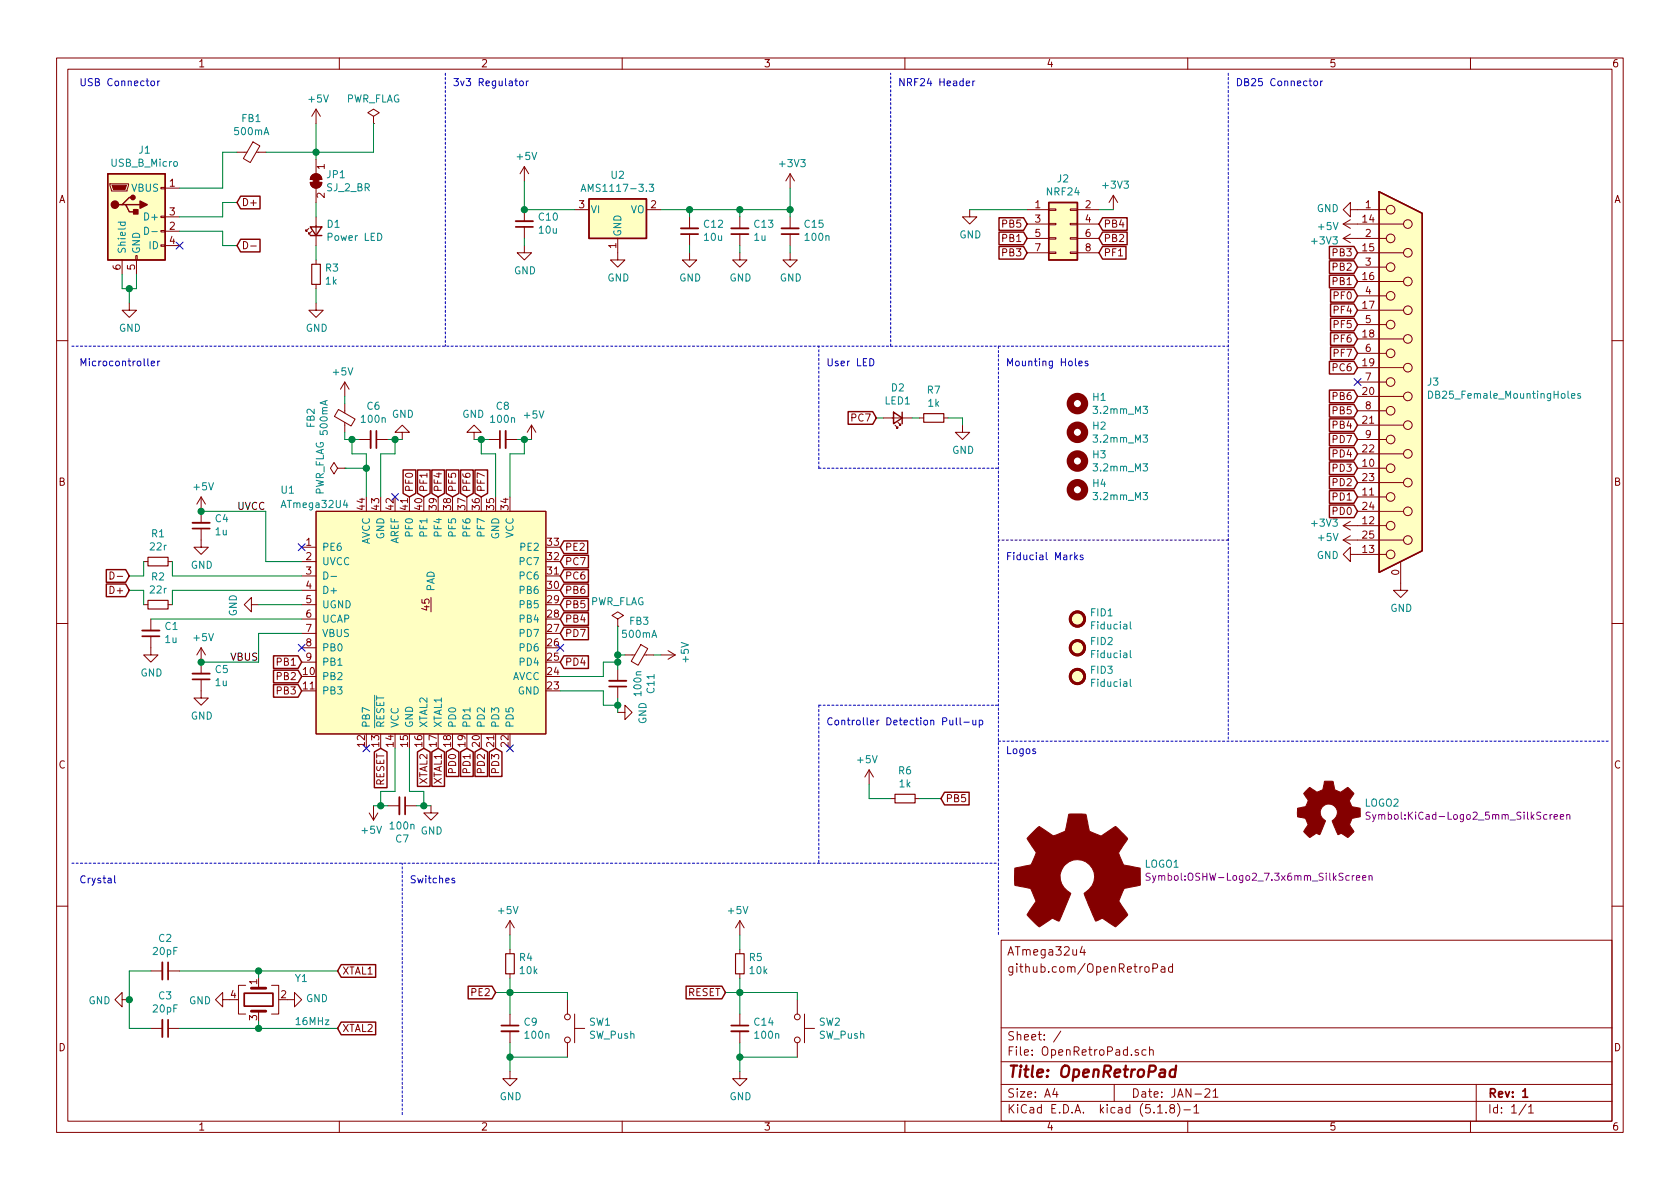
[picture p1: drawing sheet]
EESchema Schematic File Version 4
EELAYER 30 0
EELAYER END
$Descr A4 11693 8268
encoding utf-8
Sheet 1 1
Title "OpenRetroPad"
Date "JAN-21"
Rev "1"
Comp ""
Comment1 ""
Comment2 ""
Comment3 "github.com/OpenRetroPad"
Comment4 "ATmega32u4"
$EndDescr
$Comp
L power:+3V3 #PWR040
U 1 1
P 9450 3650
F 0 "#PWR040" H 9450 3500 50  0001 C CNN
F 1 "+3V3" V 9465 3778 50  0000 L CNN
F 2 "" H 9450 3650 50  0001 C CNN
F 3 "" H 9450 3650 50  0001 C CNN
	1    9450 3650
	0    -1   -1   0   
$EndComp
$Comp
L power:+5V #PWR041
U 1 1
P 9450 3750
F 0 "#PWR041" H 9450 3600 50  0001 C CNN
F 1 "+5V" V 9465 3878 50  0000 L CNN
F 2 "" H 9450 3750 50  0001 C CNN
F 3 "" H 9450 3750 50  0001 C CNN
	1    9450 3750
	0    -1   -1   0   
$EndComp
$Comp
L power:GND #PWR043
U 1 1
P 9750 4050
F 0 "#PWR043" H 9750 3800 50  0001 C CNN
F 1 "GND" H 9755 3877 50  0000 C CNN
F 2 "" H 9750 4050 50  0001 C CNN
F 3 "" H 9750 4050 50  0001 C CNN
	1    9750 4050
	1    0    0    -1  
$EndComp
$Comp
L power:GND #PWR042
U 1 1
P 9450 3850
F 0 "#PWR042" H 9450 3600 50  0001 C CNN
F 1 "GND" V 9455 3722 50  0000 R CNN
F 2 "" H 9450 3850 50  0001 C CNN
F 3 "" H 9450 3850 50  0001 C CNN
	1    9450 3850
	0    1    1    0   
$EndComp
$Comp
L Connector:DB25_Female_MountingHoles J3
U 1 1
P 9750 2650
F 0 "J3" H 9930 2652 50  0000 L CNN
F 1 "DB25_Female_MountingHoles" H 9930 2561 50  0000 L CNN
F 2 "Connector_Dsub:DSUB-25_Female_Horizontal_P2.77x2.84mm_EdgePinOffset7.70mm_Housed_MountingHolesOffset9.12mm" H 9750 2650 50  0001 C CNN
F 3 " ~" H 9750 2650 50  0001 C CNN
	1    9750 2650
	1    0    0    -1  
$EndComp
Text GLabel 9450 3550 0    50   Input ~ 0
PD0
Text GLabel 9450 3450 0    50   Input ~ 0
PD1
Text GLabel 9450 3350 0    50   Input ~ 0
PD2
Text GLabel 9450 3250 0    50   Input ~ 0
PD3
Text GLabel 9450 3150 0    50   Input ~ 0
PD4
Text GLabel 9450 3050 0    50   Input ~ 0
PD7
Text GLabel 9450 2950 0    50   Input ~ 0
PB4
Text GLabel 9450 2850 0    50   Input ~ 0
PB5
Text GLabel 9450 2750 0    50   Input ~ 0
PB6
Text GLabel 9450 2550 0    50   Input ~ 0
PC6
Text GLabel 9450 2450 0    50   Input ~ 0
PF7
Text GLabel 9450 2350 0    50   Input ~ 0
PF6
Text GLabel 9450 2250 0    50   Input ~ 0
PF5
Text GLabel 9450 2150 0    50   Input ~ 0
PF4
Text GLabel 9450 2050 0    50   Input ~ 0
PF0
Text GLabel 9450 1950 0    50   Input ~ 0
PB1
Text GLabel 9450 1850 0    50   Input ~ 0
PB2
Text GLabel 9450 1750 0    50   Input ~ 0
PB3
$Comp
L power:+3V3 #PWR039
U 1 1
P 9450 1650
F 0 "#PWR039" H 9450 1500 50  0001 C CNN
F 1 "+3V3" V 9465 1778 50  0000 L CNN
F 2 "" H 9450 1650 50  0001 C CNN
F 3 "" H 9450 1650 50  0001 C CNN
	1    9450 1650
	0    -1   1    0   
$EndComp
$Comp
L power:+5V #PWR038
U 1 1
P 9450 1550
F 0 "#PWR038" H 9450 1400 50  0001 C CNN
F 1 "+5V" V 9465 1678 50  0000 L CNN
F 2 "" H 9450 1550 50  0001 C CNN
F 3 "" H 9450 1550 50  0001 C CNN
	1    9450 1550
	0    -1   1    0   
$EndComp
$Comp
L power:GND #PWR037
U 1 1
P 9450 1450
F 0 "#PWR037" H 9450 1200 50  0001 C CNN
F 1 "GND" V 9455 1322 50  0000 R CNN
F 2 "" H 9450 1450 50  0001 C CNN
F 3 "" H 9450 1450 50  0001 C CNN
	1    9450 1450
	0    1    -1   0   
$EndComp
NoConn ~ 9450 2650
$Comp
L Device:C_Small C3
U 1 1
P 1150 7150
F 0 "C3" V 921 7150 50  0000 C CNN
F 1 "20pF" V 1012 7150 50  0000 C CNN
F 2 "Capacitor_SMD:C_0805_2012Metric" H 1150 7150 50  0001 C CNN
F 3 "~" H 1150 7150 50  0001 C CNN
	1    1150 7150
	0    1    1    0   
$EndComp
$Comp
L Device:C_Small C2
U 1 1
P 1150 6750
F 0 "C2" V 921 6750 50  0000 C CNN
F 1 "20pF" V 1012 6750 50  0000 C CNN
F 2 "Capacitor_SMD:C_0805_2012Metric" H 1150 6750 50  0001 C CNN
F 3 "~" H 1150 6750 50  0001 C CNN
	1    1150 6750
	0    1    1    0   
$EndComp
Wire Wire Line
	1800 6750 1800 6800
Wire Wire Line
	1050 6750 900  6750
Wire Wire Line
	1050 7150 900  7150
Wire Wire Line
	900  7150 900  6950
Wire Wire Line
	900  6750 900  6950
Connection ~ 900  6950
$Comp
L power:GND #PWR02
U 1 1
P 900 6950
F 0 "#PWR02" H 900 6700 50  0001 C CNN
F 1 "GND" V 905 6822 50  0000 R CNN
F 2 "" H 900 6950 50  0001 C CNN
F 3 "" H 900 6950 50  0001 C CNN
	1    900  6950
	0    1    1    0   
$EndComp
$Comp
L Connector:USB_B_Micro J1
U 1 1
P 950 1500
F 0 "J1" H 1007 1967 50  0000 C CNN
F 1 "USB_B_Micro" H 1007 1876 50  0000 C CNN
F 2 "OpenRetroPad:105017-0001" H 1100 1450 50  0001 C CNN
F 3 "~" H 1100 1450 50  0001 C CNN
	1    950  1500
	1    0    0    -1  
$EndComp
$Comp
L power:GND #PWR01
U 1 1
P 900 2100
F 0 "#PWR01" H 900 1850 50  0001 C CNN
F 1 "GND" H 905 1927 50  0000 C CNN
F 2 "" H 900 2100 50  0001 C CNN
F 3 "" H 900 2100 50  0001 C CNN
	1    900  2100
	1    0    0    -1  
$EndComp
Wire Wire Line
	850  1900 850  2000
Wire Wire Line
	950  1900 950  2000
Wire Wire Line
	850  2000 900  2000
Wire Wire Line
	900  2000 900  2100
Connection ~ 900  2000
Wire Wire Line
	900  2000 950  2000
NoConn ~ 1250 1700
Wire Wire Line
	1250 1500 1550 1500
Wire Wire Line
	1550 1500 1550 1400
Wire Wire Line
	1550 1400 1650 1400
Wire Wire Line
	1250 1600 1550 1600
Wire Wire Line
	1550 1600 1550 1700
Wire Wire Line
	1550 1700 1650 1700
Text GLabel 1650 1400 2    50   Input ~ 0
D+
Text GLabel 1650 1700 2    50   Input ~ 0
D-
$Comp
L Device:Ferrite_Bead_Small FB1
U 1 1
P 1750 1050
F 0 "FB1" V 1513 1050 50  0000 C CNN
F 1 "500mA" V 1604 1050 50  0000 C CNN
F 2 "Inductor_SMD:L_0805_2012Metric" V 1680 1050 50  0001 C CNN
F 3 "~" H 1750 1050 50  0001 C CNN
	1    1750 1050
	0    1    1    0   
$EndComp
Wire Wire Line
	1250 1300 1550 1300
Wire Wire Line
	1550 1300 1550 1050
Wire Wire Line
	1550 1050 1650 1050
$Comp
L power:+5V #PWR011
U 1 1
P 2200 850
F 0 "#PWR011" H 2200 700 50  0001 C CNN
F 1 "+5V" H 2215 1023 50  0000 C CNN
F 2 "" H 2200 850 50  0001 C CNN
F 3 "" H 2200 850 50  0001 C CNN
	1    2200 850 
	1    0    0    -1  
$EndComp
Wire Wire Line
	2200 1050 2200 850 
Wire Wire Line
	1850 1050 2200 1050
$Comp
L power:PWR_FLAG #FLG02
U 1 1
P 2600 850
F 0 "#FLG02" H 2600 925 50  0001 C CNN
F 1 "PWR_FLAG" H 2600 1023 50  0000 C CNN
F 2 "" H 2600 850 50  0001 C CNN
F 3 "~" H 2600 850 50  0001 C CNN
	1    2600 850 
	1    0    0    -1  
$EndComp
Wire Wire Line
	2600 850  2600 1050
Wire Wire Line
	2600 1050 2200 1050
Connection ~ 2200 1050
$Comp
L Regulator_Linear:AMS1117-3.3 U2
U 1 1
P 4300 1450
F 0 "U2" H 4300 1692 50  0000 C CNN
F 1 "AMS1117-3.3" H 4300 1601 50  0000 C CNN
F 2 "Package_TO_SOT_SMD:SOT-223-3_TabPin2" H 4300 1650 50  0001 C CNN
F 3 "http://www.advanced-monolithic.com/pdf/ds1117.pdf" H 4400 1200 50  0001 C CNN
	1    4300 1450
	1    0    0    -1  
$EndComp
$Comp
L power:GND #PWR024
U 1 1
P 4300 1750
F 0 "#PWR024" H 4300 1500 50  0001 C CNN
F 1 "GND" H 4305 1577 50  0000 C CNN
F 2 "" H 4300 1750 50  0001 C CNN
F 3 "" H 4300 1750 50  0001 C CNN
	1    4300 1750
	1    0    0    -1  
$EndComp
$Comp
L Device:C_Small C12
U 1 1
P 4800 1600
F 0 "C12" H 4708 1554 50  0000 R CNN
F 1 "10u" H 4708 1645 50  0000 R CNN
F 2 "Capacitor_SMD:C_0805_2012Metric" H 4800 1600 50  0001 C CNN
F 3 "~" H 4800 1600 50  0001 C CNN
	1    4800 1600
	-1   0    0    1   
$EndComp
$Comp
L Device:C_Small C13
U 1 1
P 5150 1600
F 0 "C13" H 5058 1554 50  0000 R CNN
F 1 "1u" H 5058 1645 50  0000 R CNN
F 2 "Capacitor_SMD:C_0805_2012Metric" H 5150 1600 50  0001 C CNN
F 3 "~" H 5150 1600 50  0001 C CNN
	1    5150 1600
	-1   0    0    1   
$EndComp
$Comp
L Device:C_Small C15
U 1 1
P 5500 1600
F 0 "C15" H 5408 1554 50  0000 R CNN
F 1 "100n" H 5408 1645 50  0000 R CNN
F 2 "Capacitor_SMD:C_0805_2012Metric" H 5500 1600 50  0001 C CNN
F 3 "~" H 5500 1600 50  0001 C CNN
	1    5500 1600
	-1   0    0    1   
$EndComp
Connection ~ 5150 1450
Wire Wire Line
	5150 1450 5500 1450
$Comp
L power:+3V3 #PWR031
U 1 1
P 5500 1300
F 0 "#PWR031" H 5500 1150 50  0001 C CNN
F 1 "+3V3" H 5515 1473 50  0000 C CNN
F 2 "" H 5500 1300 50  0001 C CNN
F 3 "" H 5500 1300 50  0001 C CNN
	1    5500 1300
	1    0    0    -1  
$EndComp
Wire Wire Line
	5500 1450 5500 1300
$Comp
L power:GND #PWR027
U 1 1
P 4800 1750
F 0 "#PWR027" H 4800 1500 50  0001 C CNN
F 1 "GND" H 4805 1577 50  0000 C CNN
F 2 "" H 4800 1750 50  0001 C CNN
F 3 "" H 4800 1750 50  0001 C CNN
	1    4800 1750
	1    0    0    -1  
$EndComp
Wire Wire Line
	4600 1450 4800 1450
Wire Wire Line
	4800 1750 4800 1700
Wire Wire Line
	4800 1500 4800 1450
Connection ~ 4800 1450
Wire Wire Line
	4800 1450 5150 1450
Wire Wire Line
	5150 1500 5150 1450
Wire Wire Line
	5500 1500 5500 1450
Connection ~ 5500 1450
$Comp
L power:GND #PWR028
U 1 1
P 5150 1750
F 0 "#PWR028" H 5150 1500 50  0001 C CNN
F 1 "GND" H 5155 1577 50  0000 C CNN
F 2 "" H 5150 1750 50  0001 C CNN
F 3 "" H 5150 1750 50  0001 C CNN
	1    5150 1750
	1    0    0    -1  
$EndComp
$Comp
L power:GND #PWR032
U 1 1
P 5500 1750
F 0 "#PWR032" H 5500 1500 50  0001 C CNN
F 1 "GND" H 5505 1577 50  0000 C CNN
F 2 "" H 5500 1750 50  0001 C CNN
F 3 "" H 5500 1750 50  0001 C CNN
	1    5500 1750
	1    0    0    -1  
$EndComp
Wire Wire Line
	5500 1750 5500 1700
Wire Wire Line
	5150 1750 5150 1700
$Comp
L Device:C_Small C10
U 1 1
P 3650 1550
F 0 "C10" H 3558 1504 50  0000 R CNN
F 1 "10u" H 3558 1595 50  0000 R CNN
F 2 "Capacitor_SMD:C_0805_2012Metric" H 3650 1550 50  0001 C CNN
F 3 "~" H 3650 1550 50  0001 C CNN
	1    3650 1550
	-1   0    0    1   
$EndComp
$Comp
L power:GND #PWR022
U 1 1
P 3650 1700
F 0 "#PWR022" H 3650 1450 50  0001 C CNN
F 1 "GND" H 3655 1527 50  0000 C CNN
F 2 "" H 3650 1700 50  0001 C CNN
F 3 "" H 3650 1700 50  0001 C CNN
	1    3650 1700
	1    0    0    -1  
$EndComp
Wire Wire Line
	3650 1700 3650 1650
$Comp
L power:+5V #PWR021
U 1 1
P 3650 1250
F 0 "#PWR021" H 3650 1100 50  0001 C CNN
F 1 "+5V" H 3665 1423 50  0000 C CNN
F 2 "" H 3650 1250 50  0001 C CNN
F 3 "" H 3650 1250 50  0001 C CNN
	1    3650 1250
	1    0    0    -1  
$EndComp
Wire Wire Line
	3650 1450 3650 1250
Wire Wire Line
	4000 1450 3650 1450
Connection ~ 3650 1450
Text GLabel 3450 6900 0    50   Input ~ 0
PE2
$Comp
L Device:R_Small R4
U 1 1
P 3550 6700
F 0 "R4" H 3609 6746 50  0000 L CNN
F 1 "10k" H 3609 6655 50  0000 L CNN
F 2 "Resistor_SMD:R_0805_2012Metric" H 3550 6700 50  0001 C CNN
F 3 "~" H 3550 6700 50  0001 C CNN
	1    3550 6700
	1    0    0    -1  
$EndComp
$Comp
L Device:C_Small C9
U 1 1
P 3550 7150
F 0 "C9" H 3642 7196 50  0000 L CNN
F 1 "100n" H 3642 7105 50  0000 L CNN
F 2 "Capacitor_SMD:C_0805_2012Metric" H 3550 7150 50  0001 C CNN
F 3 "~" H 3550 7150 50  0001 C CNN
	1    3550 7150
	1    0    0    -1  
$EndComp
$Comp
L power:+5V #PWR019
U 1 1
P 3550 6500
F 0 "#PWR019" H 3550 6350 50  0001 C CNN
F 1 "+5V" H 3565 6673 50  0000 C CNN
F 2 "" H 3550 6500 50  0001 C CNN
F 3 "" H 3550 6500 50  0001 C CNN
	1    3550 6500
	-1   0    0    -1  
$EndComp
$Comp
L power:GND #PWR020
U 1 1
P 3550 7450
F 0 "#PWR020" H 3550 7200 50  0001 C CNN
F 1 "GND" H 3555 7277 50  0000 C CNN
F 2 "" H 3550 7450 50  0001 C CNN
F 3 "" H 3550 7450 50  0001 C CNN
	1    3550 7450
	1    0    0    -1  
$EndComp
$Comp
L Switch:SW_Push SW1
U 1 1
P 3950 7150
F 0 "SW1" V 3904 7298 50  0000 L CNN
F 1 "SW_Push" V 3995 7298 50  0000 L CNN
F 2 "OpenRetroPad:Alps_SKRK" H 3950 7350 50  0001 C CNN
F 3 "~" H 3950 7350 50  0001 C CNN
	1    3950 7150
	0    1    1    0   
$EndComp
Wire Wire Line
	3550 6500 3550 6600
Wire Wire Line
	3550 6800 3550 6900
Wire Wire Line
	3450 6900 3550 6900
Wire Wire Line
	3950 6900 3950 6950
Wire Wire Line
	3950 7350 3550 7350
Wire Wire Line
	3550 7350 3550 7250
Connection ~ 3550 7350
Wire Wire Line
	3550 7350 3550 7450
Text GLabel 5050 6900 0    50   Input ~ 0
RESET
$Comp
L Device:R_Small R5
U 1 1
P 5150 6700
F 0 "R5" H 5209 6746 50  0000 L CNN
F 1 "10k" H 5209 6655 50  0000 L CNN
F 2 "Resistor_SMD:R_0805_2012Metric" H 5150 6700 50  0001 C CNN
F 3 "~" H 5150 6700 50  0001 C CNN
	1    5150 6700
	1    0    0    -1  
$EndComp
$Comp
L Device:C_Small C14
U 1 1
P 5150 7150
F 0 "C14" H 5242 7196 50  0000 L CNN
F 1 "100n" H 5242 7105 50  0000 L CNN
F 2 "Capacitor_SMD:C_0805_2012Metric" H 5150 7150 50  0001 C CNN
F 3 "~" H 5150 7150 50  0001 C CNN
	1    5150 7150
	1    0    0    -1  
$EndComp
$Comp
L power:+5V #PWR029
U 1 1
P 5150 6500
F 0 "#PWR029" H 5150 6350 50  0001 C CNN
F 1 "+5V" H 5165 6673 50  0000 C CNN
F 2 "" H 5150 6500 50  0001 C CNN
F 3 "" H 5150 6500 50  0001 C CNN
	1    5150 6500
	-1   0    0    -1  
$EndComp
$Comp
L power:GND #PWR030
U 1 1
P 5150 7450
F 0 "#PWR030" H 5150 7200 50  0001 C CNN
F 1 "GND" H 5155 7277 50  0000 C CNN
F 2 "" H 5150 7450 50  0001 C CNN
F 3 "" H 5150 7450 50  0001 C CNN
	1    5150 7450
	1    0    0    -1  
$EndComp
$Comp
L Switch:SW_Push SW2
U 1 1
P 5550 7150
F 0 "SW2" V 5504 7298 50  0000 L CNN
F 1 "SW_Push" V 5595 7298 50  0000 L CNN
F 2 "OpenRetroPad:Alps_SKRK" H 5550 7350 50  0001 C CNN
F 3 "~" H 5550 7350 50  0001 C CNN
	1    5550 7150
	0    1    1    0   
$EndComp
Wire Wire Line
	5150 6500 5150 6600
Wire Wire Line
	5150 6800 5150 6900
Wire Wire Line
	5050 6900 5150 6900
Wire Wire Line
	5550 6900 5550 6950
Wire Wire Line
	5550 7350 5150 7350
Wire Wire Line
	5150 7350 5150 7250
Connection ~ 5150 7350
Wire Wire Line
	5150 7350 5150 7450
Connection ~ 3550 6900
Wire Wire Line
	3550 6900 3550 7050
Wire Wire Line
	3550 6900 3950 6900
Connection ~ 5150 6900
Wire Wire Line
	5150 6900 5150 7050
Wire Wire Line
	5150 6900 5550 6900
$Comp
L Mechanical:MountingHole H2
U 1 1
P 7500 3000
F 0 "H2" H 7600 3046 50  0000 L CNN
F 1 "3.2mm_M3" H 7600 2955 50  0000 L CNN
F 2 "MountingHole:MountingHole_3.2mm_M3_Pad_Via" H 7500 3000 50  0001 C CNN
F 3 "~" H 7500 3000 50  0001 C CNN
	1    7500 3000
	1    0    0    -1  
$EndComp
$Comp
L Mechanical:MountingHole H3
U 1 1
P 7500 3200
F 0 "H3" H 7600 3246 50  0000 L CNN
F 1 "3.2mm_M3" H 7600 3155 50  0000 L CNN
F 2 "MountingHole:MountingHole_3.2mm_M3_Pad_Via" H 7500 3200 50  0001 C CNN
F 3 "~" H 7500 3200 50  0001 C CNN
	1    7500 3200
	1    0    0    -1  
$EndComp
$Comp
L Mechanical:MountingHole H4
U 1 1
P 7500 3400
F 0 "H4" H 7600 3446 50  0000 L CNN
F 1 "3.2mm_M3" H 7600 3355 50  0000 L CNN
F 2 "MountingHole:MountingHole_3.2mm_M3_Pad_Via" H 7500 3400 50  0001 C CNN
F 3 "~" H 7500 3400 50  0001 C CNN
	1    7500 3400
	1    0    0    -1  
$EndComp
$Comp
L Connector_Generic:Conn_02x04_Odd_Even J2
U 1 1
P 7350 1550
F 0 "J2" H 7400 1867 50  0000 C CNN
F 1 "NRF24" H 7400 1776 50  0000 C CNN
F 2 "OpenRetroPad:NRF24L01" H 7350 1550 50  0001 C CNN
F 3 "~" H 7350 1550 50  0001 C CNN
	1    7350 1550
	1    0    0    -1  
$EndComp
$Comp
L power:+3V3 #PWR036
U 1 1
P 7750 1450
F 0 "#PWR036" H 7750 1300 50  0001 C CNN
F 1 "+3V3" H 7765 1623 50  0000 C CNN
F 2 "" H 7750 1450 50  0001 C CNN
F 3 "" H 7750 1450 50  0001 C CNN
	1    7750 1450
	1    0    0    -1  
$EndComp
$Comp
L power:GND #PWR035
U 1 1
P 6750 1450
F 0 "#PWR035" H 6750 1200 50  0001 C CNN
F 1 "GND" H 6755 1277 50  0000 C CNN
F 2 "" H 6750 1450 50  0001 C CNN
F 3 "" H 6750 1450 50  0001 C CNN
	1    6750 1450
	1    0    0    -1  
$EndComp
Wire Wire Line
	7150 1450 6750 1450
Wire Wire Line
	7650 1450 7750 1450
Text GLabel 7150 1550 0    50   Input ~ 0
PB5
Text GLabel 7650 1650 2    50   Input ~ 0
PB2
Text GLabel 7150 1750 0    50   Input ~ 0
PB3
Text GLabel 7150 1650 0    50   Input ~ 0
PB1
Text GLabel 7650 1550 2    50   Input ~ 0
PB4
$Comp
L Graphic:Logo_Open_Hardware_Large LOGO1
U 1 1
P 7500 6100
F 0 "LOGO1" H 7966 6196 50  0000 L CNN
F 1 "Logo_Open_Hardware_Large" H 7500 5700 50  0001 C CNN
F 2 "Symbol:OSHW-Logo2_7.3x6mm_SilkScreen" H 7966 6105 50  0000 L CNN
F 3 "~" H 7500 6100 50  0001 C CNN
	1    7500 6100
	1    0    0    -1  
$EndComp
$Comp
L Graphic:Logo_Open_Hardware_Small LOGO2
U 1 1
P 9250 5650
F 0 "LOGO2" H 9497 5721 50  0000 L CNN
F 1 "Logo_Open_Hardware_Small" H 9250 5425 50  0001 C CNN
F 2 "Symbol:KiCad-Logo2_5mm_SilkScreen" H 9497 5630 50  0000 L CNN
F 3 "~" H 9250 5650 50  0001 C CNN
	1    9250 5650
	1    0    0    -1  
$EndComp
Text GLabel 7650 1750 2    50   Input ~ 0
PF1
$Comp
L OpenRetroPad:ATmega32U4 U1
U 1 1
P 2100 3650
F 0 "U1" H 1950 3900 50  0000 L CNN
F 1 "ATmega32U4" H 1950 3800 50  0000 L CNN
F 2 "Package_DFN_QFN:QFN-44-1EP_7x7mm_P0.5mm_EP5.15x5.15mm_ThermalVias" H 2100 4000 50  0001 C CNN
F 3 "https://www.microchip.com/wwwproducts/en/ATmega32U4" H 2100 4000 50  0001 C CNN
	1    2100 3650
	1    0    0    -1  
$EndComp
Text GLabel 2100 4700 0    50   Input ~ 0
PB2
Text GLabel 3350 5200 3    50   Input ~ 0
PD2
Text GLabel 3900 4100 2    50   Input ~ 0
PB6
Text GLabel 3900 4200 2    50   Input ~ 0
PB5
Text GLabel 3050 3450 1    50   Input ~ 0
PF4
Text GLabel 3900 4300 2    50   Input ~ 0
PB4
Text GLabel 3150 3450 1    50   Input ~ 0
PF5
Text GLabel 2850 3450 1    50   Input ~ 0
PF0
Text GLabel 3250 3450 1    50   Input ~ 0
PF6
Text GLabel 3900 4400 2    50   Input ~ 0
PD7
Text GLabel 3350 3450 1    50   Input ~ 0
PF7
Text GLabel 3900 4000 2    50   Input ~ 0
PC6
Text GLabel 3900 4600 2    50   Input ~ 0
PD4
Text GLabel 3150 5200 3    50   Input ~ 0
PD0
Text GLabel 2100 4600 0    50   Input ~ 0
PB1
Text GLabel 3250 5200 3    50   Input ~ 0
PD1
Text GLabel 2100 4800 0    50   Input ~ 0
PB3
Text GLabel 3450 5200 3    50   Input ~ 0
PD3
$Comp
L power:GND #PWR016
U 1 1
P 3000 4250
F 0 "#PWR016" H 3000 4000 50  0001 C CNN
F 1 "GND" H 3005 4077 50  0000 C CNN
F 2 "" H 3000 4250 50  0001 C CNN
F 3 "" H 3000 4250 50  0001 C CNN
	1    3000 4250
	1    0    0    -1  
$EndComp
Wire Wire Line
	3450 3150 3450 3450
Wire Wire Line
	2850 5500 2850 5200
$Comp
L power:GND #PWR018
U 1 1
P 3300 3050
F 0 "#PWR018" H 3300 2800 50  0001 C CNN
F 1 "GND" H 3305 2877 50  0000 C CNN
F 2 "" H 3300 3050 50  0001 C CNN
F 3 "" H 3300 3050 50  0001 C CNN
	1    3300 3050
	-1   0    0    1   
$EndComp
Text GLabel 3050 5200 3    50   Input ~ 0
XTAL1
Text GLabel 2950 5200 3    50   Input ~ 0
XTAL2
$Comp
L power:+5V #PWR023
U 1 1
P 3700 3050
F 0 "#PWR023" H 3700 2900 50  0001 C CNN
F 1 "+5V" H 3715 3223 50  0000 C CNN
F 2 "" H 3700 3050 50  0001 C CNN
F 3 "" H 3700 3050 50  0001 C CNN
	1    3700 3050
	1    0    0    -1  
$EndComp
Wire Wire Line
	3550 3450 3550 3150
Wire Wire Line
	2750 5500 2750 5200
Wire Wire Line
	1800 4200 2100 4200
$Comp
L power:GND #PWR09
U 1 1
P 1800 4200
F 0 "#PWR09" H 1800 3950 50  0001 C CNN
F 1 "GND" H 1805 4027 50  0000 C CNN
F 2 "" H 1800 4200 50  0001 C CNN
F 3 "" H 1800 4200 50  0001 C CNN
	1    1800 4200
	0    1    1    0   
$EndComp
$Comp
L Device:C_Small C8
U 1 1
P 3500 3050
F 0 "C8" V 3729 3050 50  0000 C CNN
F 1 "100n" V 3638 3050 50  0000 C CNN
F 2 "Capacitor_SMD:C_0805_2012Metric" H 3500 3050 50  0001 C CNN
F 3 "~" H 3500 3050 50  0001 C CNN
	1    3500 3050
	0    -1   -1   0   
$EndComp
$Comp
L power:GND #PWR017
U 1 1
P 3000 5600
F 0 "#PWR017" H 3000 5350 50  0001 C CNN
F 1 "GND" H 3005 5427 50  0000 C CNN
F 2 "" H 3000 5600 50  0001 C CNN
F 3 "" H 3000 5600 50  0001 C CNN
	1    3000 5600
	1    0    0    -1  
$EndComp
$Comp
L power:+5V #PWR014
U 1 1
P 2600 5600
F 0 "#PWR014" H 2600 5450 50  0001 C CNN
F 1 "+5V" H 2615 5773 50  0000 C CNN
F 2 "" H 2600 5600 50  0001 C CNN
F 3 "" H 2600 5600 50  0001 C CNN
	1    2600 5600
	-1   0    0    1   
$EndComp
$Comp
L Device:C_Small C7
U 1 1
P 2800 5600
F 0 "C7" V 3029 5600 50  0000 C CNN
F 1 "100n" V 2938 5600 50  0000 C CNN
F 2 "Capacitor_SMD:C_0805_2012Metric" H 2800 5600 50  0001 C CNN
F 3 "~" H 2800 5600 50  0001 C CNN
	1    2800 5600
	0    1    1    0   
$EndComp
Wire Wire Line
	2700 5600 2650 5600
Wire Wire Line
	2650 5600 2650 5500
Connection ~ 2650 5600
Wire Wire Line
	2650 5600 2600 5600
Wire Wire Line
	2650 5500 2750 5500
Wire Wire Line
	3000 5600 2950 5600
Wire Wire Line
	2950 5600 2950 5500
Connection ~ 2950 5600
Wire Wire Line
	2950 5600 2900 5600
Wire Wire Line
	2950 5500 2850 5500
Wire Wire Line
	3300 3050 3350 3050
Wire Wire Line
	3350 3150 3350 3050
Wire Wire Line
	3350 3150 3450 3150
Connection ~ 3350 3050
Wire Wire Line
	3350 3050 3400 3050
Wire Wire Line
	3650 3150 3650 3050
Wire Wire Line
	3650 3050 3700 3050
Wire Wire Line
	3650 3150 3550 3150
Wire Wire Line
	3600 3050 3650 3050
Connection ~ 3650 3050
Wire Wire Line
	4200 4800 3900 4800
$Comp
L power:GND #PWR025
U 1 1
P 4300 4950
F 0 "#PWR025" H 4300 4700 50  0001 C CNN
F 1 "GND" H 4305 4777 50  0000 C CNN
F 2 "" H 4300 4950 50  0001 C CNN
F 3 "" H 4300 4950 50  0001 C CNN
	1    4300 4950
	0    -1   1    0   
$EndComp
$Comp
L power:+5V #PWR026
U 1 1
P 4600 4550
F 0 "#PWR026" H 4600 4400 50  0001 C CNN
F 1 "+5V" H 4615 4723 50  0000 C CNN
F 2 "" H 4600 4550 50  0001 C CNN
F 3 "" H 4600 4550 50  0001 C CNN
	1    4600 4550
	0    1    -1   0   
$EndComp
Wire Wire Line
	3900 4700 4200 4700
$Comp
L Device:C_Small C11
U 1 1
P 4300 4750
F 0 "C11" V 4529 4750 50  0000 C CNN
F 1 "100n" V 4438 4750 50  0000 C CNN
F 2 "Capacitor_SMD:C_0805_2012Metric" H 4300 4750 50  0001 C CNN
F 3 "~" H 4300 4750 50  0001 C CNN
	1    4300 4750
	1    0    0    1   
$EndComp
Wire Wire Line
	4300 4950 4300 4900
Wire Wire Line
	4200 4900 4300 4900
Wire Wire Line
	4200 4900 4200 4800
Connection ~ 4300 4900
Wire Wire Line
	4300 4900 4300 4850
Wire Wire Line
	4200 4600 4300 4600
Wire Wire Line
	4300 4600 4300 4550
Wire Wire Line
	4200 4600 4200 4700
Wire Wire Line
	4300 4650 4300 4600
Connection ~ 4300 4600
$Comp
L Device:Ferrite_Bead_Small FB3
U 1 1
P 4450 4550
F 0 "FB3" V 4213 4550 50  0000 C CNN
F 1 "500mA" V 4304 4550 50  0000 C CNN
F 2 "Inductor_SMD:L_0805_2012Metric" V 4380 4550 50  0001 C CNN
F 3 "~" H 4450 4550 50  0001 C CNN
	1    4450 4550
	0    1    1    0   
$EndComp
Wire Wire Line
	4600 4550 4550 4550
Wire Wire Line
	4350 4550 4300 4550
Wire Wire Line
	2650 3150 2650 3450
$Comp
L power:GND #PWR015
U 1 1
P 2800 3050
F 0 "#PWR015" H 2800 2800 50  0001 C CNN
F 1 "GND" H 2805 2877 50  0000 C CNN
F 2 "" H 2800 3050 50  0001 C CNN
F 3 "" H 2800 3050 50  0001 C CNN
	1    2800 3050
	1    0    0    1   
$EndComp
$Comp
L power:+5V #PWR013
U 1 1
P 2400 2750
F 0 "#PWR013" H 2400 2600 50  0001 C CNN
F 1 "+5V" H 2415 2923 50  0000 C CNN
F 2 "" H 2400 2750 50  0001 C CNN
F 3 "" H 2400 2750 50  0001 C CNN
	1    2400 2750
	-1   0    0    -1  
$EndComp
Wire Wire Line
	2550 3450 2550 3250
$Comp
L Device:C_Small C6
U 1 1
P 2600 3050
F 0 "C6" V 2829 3050 50  0000 C CNN
F 1 "100n" V 2738 3050 50  0000 C CNN
F 2 "Capacitor_SMD:C_0805_2012Metric" H 2600 3050 50  0001 C CNN
F 3 "~" H 2600 3050 50  0001 C CNN
	1    2600 3050
	0    1    -1   0   
$EndComp
Wire Wire Line
	2800 3050 2750 3050
Wire Wire Line
	2750 3150 2750 3050
Wire Wire Line
	2750 3150 2650 3150
Connection ~ 2750 3050
Wire Wire Line
	2750 3050 2700 3050
Wire Wire Line
	2450 3150 2450 3050
Wire Wire Line
	2450 3050 2400 3050
Wire Wire Line
	2450 3150 2550 3150
Wire Wire Line
	2500 3050 2450 3050
Connection ~ 2450 3050
$Comp
L Device:Ferrite_Bead_Small FB2
U 1 1
P 2400 2900
F 0 "FB2" V 2163 2900 50  0000 C CNN
F 1 "500mA" V 2254 2900 50  0000 C CNN
F 2 "Inductor_SMD:L_0805_2012Metric" V 2330 2900 50  0001 C CNN
F 3 "~" H 2400 2900 50  0001 C CNN
	1    2400 2900
	1    0    0    -1  
$EndComp
Wire Wire Line
	2400 2750 2400 2800
Wire Wire Line
	2400 3000 2400 3050
NoConn ~ 2750 3450
$Comp
L Device:C_Small C1
U 1 1
P 1050 4400
F 0 "C1" H 958 4354 50  0000 R CNN
F 1 "1u" H 958 4445 50  0000 R CNN
F 2 "Capacitor_SMD:C_0805_2012Metric" H 1050 4400 50  0001 C CNN
F 3 "~" H 1050 4400 50  0001 C CNN
	1    1050 4400
	-1   0    0    1   
$EndComp
Wire Wire Line
	2100 4300 1050 4300
$Comp
L power:GND #PWR03
U 1 1
P 1050 4500
F 0 "#PWR03" H 1050 4250 50  0001 C CNN
F 1 "GND" H 1055 4327 50  0000 C CNN
F 2 "" H 1050 4500 50  0001 C CNN
F 3 "" H 1050 4500 50  0001 C CNN
	1    1050 4500
	1    0    0    -1  
$EndComp
Text GLabel 900  4100 0    50   Input ~ 0
D+
Text GLabel 900  4000 0    50   Input ~ 0
D-
$Comp
L power:+5V #PWR06
U 1 1
P 1400 4600
F 0 "#PWR06" H 1400 4450 50  0001 C CNN
F 1 "+5V" H 1415 4773 50  0000 C CNN
F 2 "" H 1400 4600 50  0001 C CNN
F 3 "" H 1400 4600 50  0001 C CNN
	1    1400 4600
	1    0    0    -1  
$EndComp
$Comp
L Device:C_Small C5
U 1 1
P 1400 4700
F 0 "C5" H 1308 4654 50  0000 R CNN
F 1 "1u" H 1308 4745 50  0000 R CNN
F 2 "Capacitor_SMD:C_0805_2012Metric" H 1400 4700 50  0001 C CNN
F 3 "~" H 1400 4700 50  0001 C CNN
	1    1400 4700
	-1   0    0    1   
$EndComp
$Comp
L power:GND #PWR07
U 1 1
P 1400 4800
F 0 "#PWR07" H 1400 4550 50  0001 C CNN
F 1 "GND" H 1405 4627 50  0000 C CNN
F 2 "" H 1400 4800 50  0001 C CNN
F 3 "" H 1400 4800 50  0001 C CNN
	1    1400 4800
	1    0    0    -1  
$EndComp
Wire Wire Line
	1800 4600 1400 4600
Connection ~ 1400 4600
Text GLabel 3900 3800 2    50   Input ~ 0
PE2
Text GLabel 2650 5200 3    50   Input ~ 0
RESET
$Comp
L power:+5V #PWR04
U 1 1
P 1400 3550
F 0 "#PWR04" H 1400 3400 50  0001 C CNN
F 1 "+5V" H 1415 3723 50  0000 C CNN
F 2 "" H 1400 3550 50  0001 C CNN
F 3 "" H 1400 3550 50  0001 C CNN
	1    1400 3550
	1    0    0    -1  
$EndComp
$Comp
L Device:C_Small C4
U 1 1
P 1400 3650
F 0 "C4" H 1308 3604 50  0000 R CNN
F 1 "1u" H 1308 3695 50  0000 R CNN
F 2 "Capacitor_SMD:C_0805_2012Metric" H 1400 3650 50  0001 C CNN
F 3 "~" H 1400 3650 50  0001 C CNN
	1    1400 3650
	-1   0    0    1   
$EndComp
$Comp
L power:GND #PWR05
U 1 1
P 1400 3750
F 0 "#PWR05" H 1400 3500 50  0001 C CNN
F 1 "GND" H 1405 3577 50  0000 C CNN
F 2 "" H 1400 3750 50  0001 C CNN
F 3 "" H 1400 3750 50  0001 C CNN
	1    1400 3750
	1    0    0    -1  
$EndComp
Wire Wire Line
	1850 3550 1400 3550
Connection ~ 1400 3550
Text Label 1800 4600 2    50   ~ 0
VBUS
Text Label 1850 3550 2    50   ~ 0
UVCC
Wire Wire Line
	2100 3900 1850 3900
$Comp
L Device:R_Small R1
U 1 1
P 1100 3900
F 0 "R1" V 904 3900 50  0000 C CNN
F 1 "22r" V 995 3900 50  0000 C CNN
F 2 "Resistor_SMD:R_0805_2012Metric" H 1100 3900 50  0001 C CNN
F 3 "~" H 1100 3900 50  0001 C CNN
	1    1100 3900
	0    1    1    0   
$EndComp
$Comp
L Device:R_Small R2
U 1 1
P 1100 4200
F 0 "R2" V 904 4200 50  0000 C CNN
F 1 "22r" V 995 4200 50  0000 C CNN
F 2 "Resistor_SMD:R_0805_2012Metric" H 1100 4200 50  0001 C CNN
F 3 "~" H 1100 4200 50  0001 C CNN
	1    1100 4200
	0    1    1    0   
$EndComp
Wire Wire Line
	900  4000 1000 4000
Wire Wire Line
	1000 4000 1000 3900
Wire Wire Line
	900  4100 1000 4100
Wire Wire Line
	1000 4100 1000 4200
Wire Wire Line
	2100 4000 1200 4000
Wire Wire Line
	1200 4000 1200 3900
Wire Wire Line
	2100 4100 1200 4100
Wire Wire Line
	1200 4100 1200 4200
Wire Wire Line
	6350 2900 6400 2900
$Comp
L Device:R_Small R7
U 1 1
P 6500 2900
F 0 "R7" V 6304 2900 50  0000 C CNN
F 1 "1k" V 6395 2900 50  0000 C CNN
F 2 "Resistor_SMD:R_0805_2012Metric" H 6500 2900 50  0001 C CNN
F 3 "~" H 6500 2900 50  0001 C CNN
	1    6500 2900
	0    1    1    0   
$EndComp
NoConn ~ 2550 5200
NoConn ~ 3900 4500
Text GLabel 2950 3450 1    50   Input ~ 0
PF1
$Comp
L power:PWR_FLAG #FLG01
U 1 1
P 2400 3250
F 0 "#FLG01" H 2400 3325 50  0001 C CNN
F 1 "PWR_FLAG" H 2400 3423 50  0000 C CNN
F 2 "" H 2400 3250 50  0001 C CNN
F 3 "~" H 2400 3250 50  0001 C CNN
	1    2400 3250
	0    -1   -1   0   
$EndComp
Wire Wire Line
	2400 3250 2550 3250
Connection ~ 2550 3250
Wire Wire Line
	2550 3250 2550 3150
$Comp
L power:PWR_FLAG #FLG03
U 1 1
P 4300 4350
F 0 "#FLG03" H 4300 4425 50  0001 C CNN
F 1 "PWR_FLAG" H 4300 4523 50  0000 C CNN
F 2 "" H 4300 4350 50  0001 C CNN
F 3 "~" H 4300 4350 50  0001 C CNN
	1    4300 4350
	1    0    0    -1  
$EndComp
Wire Wire Line
	4300 4350 4300 4550
Connection ~ 4300 4550
Wire Wire Line
	1800 4600 1800 4400
Wire Wire Line
	1800 4400 2100 4400
Wire Wire Line
	1850 3550 1850 3900
Wire Notes Line
	3100 500  3100 2400
Wire Notes Line
	500  2400 8550 2400
Wire Notes Line
	500  6000 6950 6000
Wire Notes Line
	6950 2400 6950 6500
Wire Notes Line
	8550 500  8550 5150
Wire Notes Line
	6950 5150 11200 5150
Text Notes 550  600  0    50   ~ 0
USB Connector
Wire Notes Line
	6200 2400 6200 500 
Text Notes 3150 600  0    50   ~ 0
3v3 Regulator
Text Notes 6250 600  0    50   ~ 0
NRF24 Header
Text Notes 8600 600  0    50   ~ 0
DB25 Connector
Text Notes 7000 2550 0    50   ~ 0
Mounting Holes
Text Notes 7000 5250 0    50   ~ 0
Logos
Text Notes 550  2550 0    50   ~ 0
Microcontroller
Text Notes 550  6150 0    50   ~ 0
Crystal
Wire Notes Line
	2800 7750 2800 6000
Text Notes 2850 6150 0    50   ~ 0
Switches
$Comp
L Mechanical:MountingHole H1
U 1 1
P 7500 2800
F 0 "H1" H 7600 2846 50  0000 L CNN
F 1 "3.2mm_M3" H 7600 2755 50  0000 L CNN
F 2 "MountingHole:MountingHole_3.2mm_M3_Pad_Via" H 7500 2800 50  0001 C CNN
F 3 "~" H 7500 2800 50  0001 C CNN
	1    7500 2800
	1    0    0    -1  
$EndComp
Text GLabel 6550 5550 2    50   Input ~ 0
PB5
$Comp
L Device:R_Small R6
U 1 1
P 6300 5550
F 0 "R6" V 6104 5550 50  0000 C CNN
F 1 "1k" V 6195 5550 50  0000 C CNN
F 2 "Resistor_SMD:R_0805_2012Metric" H 6300 5550 50  0001 C CNN
F 3 "~" H 6300 5550 50  0001 C CNN
	1    6300 5550
	0    1    1    0   
$EndComp
$Comp
L power:+5V #PWR033
U 1 1
P 6050 5450
F 0 "#PWR033" H 6050 5300 50  0001 C CNN
F 1 "+5V" H 6065 5623 50  0000 C CNN
F 2 "" H 6050 5450 50  0001 C CNN
F 3 "" H 6050 5450 50  0001 C CNN
	1    6050 5450
	-1   0    0    -1  
$EndComp
Wire Wire Line
	6550 5550 6400 5550
Wire Wire Line
	6200 5550 6050 5550
Wire Wire Line
	6050 5550 6050 5450
Wire Wire Line
	1800 7100 1800 7150
Connection ~ 1800 7150
Connection ~ 1800 6750
$Comp
L Device:Crystal_GND24 Y1
U 1 1
P 1800 6950
F 0 "Y1" V 1650 7200 50  0000 L CNN
F 1 "16MHz" V 1950 7200 50  0000 L CNN
F 2 "Crystal:Crystal_SMD_3225-4Pin_3.2x2.5mm" H 1800 6950 50  0001 C CNN
F 3 "~" H 1800 6950 50  0001 C CNN
	1    1800 6950
	0    1    1    0   
$EndComp
Text GLabel 2350 7150 2    50   Input ~ 0
XTAL2
Text GLabel 2350 6750 2    50   Input ~ 0
XTAL1
Wire Wire Line
	1800 7150 2350 7150
Wire Wire Line
	1800 6750 2350 6750
$Comp
L power:GND #PWR08
U 1 1
P 1600 6950
F 0 "#PWR08" H 1600 6700 50  0001 C CNN
F 1 "GND" V 1605 6822 50  0000 R CNN
F 2 "" H 1600 6950 50  0001 C CNN
F 3 "" H 1600 6950 50  0001 C CNN
	1    1600 6950
	0    1    1    0   
$EndComp
$Comp
L power:GND #PWR010
U 1 1
P 2000 6950
F 0 "#PWR010" H 2000 6700 50  0001 C CNN
F 1 "GND" V 2005 6822 50  0000 R CNN
F 2 "" H 2000 6950 50  0001 C CNN
F 3 "" H 2000 6950 50  0001 C CNN
	1    2000 6950
	0    -1   -1   0   
$EndComp
Wire Wire Line
	1250 6750 1800 6750
Wire Wire Line
	1250 7150 1800 7150
Text GLabel 3900 3900 2    50   Input ~ 0
PC7
Text GLabel 6100 2900 0    50   Input ~ 0
PC7
Wire Wire Line
	6100 2900 6150 2900
Wire Notes Line
	5700 3250 6950 3250
Wire Notes Line
	5700 4900 6950 4900
Text Notes 5750 2550 0    50   ~ 0
User LED
Text Notes 5750 5050 0    50   ~ 0
Controller Detection Pull-up
$Comp
L Device:R_Small R3
U 1 1
P 2200 1900
F 0 "R3" H 2259 1946 50  0000 L CNN
F 1 "1k" H 2259 1855 50  0000 L CNN
F 2 "Resistor_SMD:R_0805_2012Metric" H 2200 1900 50  0001 C CNN
F 3 "~" H 2200 1900 50  0001 C CNN
	1    2200 1900
	1    0    0    -1  
$EndComp
$Comp
L power:GND #PWR012
U 1 1
P 2200 2100
F 0 "#PWR012" H 2200 1850 50  0001 C CNN
F 1 "GND" H 2205 1927 50  0000 C CNN
F 2 "" H 2200 2100 50  0001 C CNN
F 3 "" H 2200 2100 50  0001 C CNN
	1    2200 2100
	1    0    0    -1  
$EndComp
Wire Wire Line
	2200 1050 2200 1100
$Comp
L Mechanical:Fiducial FID1
U 1 1
P 7500 4300
F 0 "FID1" H 7585 4346 50  0000 L CNN
F 1 "Fiducial" H 7585 4255 50  0000 L CNN
F 2 "OpenRetroPad:Fiducial_JLCPCB" H 7500 4300 50  0001 C CNN
F 3 "~" H 7500 4300 50  0001 C CNN
	1    7500 4300
	1    0    0    -1  
$EndComp
$Comp
L Mechanical:Fiducial FID2
U 1 1
P 7500 4500
F 0 "FID2" H 7585 4546 50  0000 L CNN
F 1 "Fiducial" H 7585 4455 50  0000 L CNN
F 2 "OpenRetroPad:Fiducial_JLCPCB" H 7500 4500 50  0001 C CNN
F 3 "~" H 7500 4500 50  0001 C CNN
	1    7500 4500
	1    0    0    -1  
$EndComp
$Comp
L Mechanical:Fiducial FID3
U 1 1
P 7500 4700
F 0 "FID3" H 7585 4746 50  0000 L CNN
F 1 "Fiducial" H 7585 4655 50  0000 L CNN
F 2 "OpenRetroPad:Fiducial_JLCPCB" H 7500 4700 50  0001 C CNN
F 3 "~" H 7500 4700 50  0001 C CNN
	1    7500 4700
	1    0    0    -1  
$EndComp
Wire Notes Line
	8550 3750 6950 3750
Text Notes 7000 3900 0    50   ~ 0
Fiducial Marks
$Comp
L Device:LED_Small D2
U 1 1
P 6250 2900
F 0 "D2" H 6250 2693 50  0000 C CNN
F 1 "LED1" H 6250 2784 50  0000 C CNN
F 2 "LED_SMD:LED_0805_2012Metric" V 6250 2900 50  0001 C CNN
F 3 "~" V 6250 2900 50  0001 C CNN
	1    6250 2900
	-1   0    0    1   
$EndComp
NoConn ~ 2100 4500
NoConn ~ 2100 3800
Wire Wire Line
	6600 2900 6700 2900
Wire Wire Line
	6700 2900 6700 2950
$Comp
L power:GND #PWR034
U 1 1
P 6700 2950
F 0 "#PWR034" H 6700 2700 50  0001 C CNN
F 1 "GND" H 6705 2777 50  0000 C CNN
F 2 "" H 6700 2950 50  0001 C CNN
F 3 "" H 6700 2950 50  0001 C CNN
	1    6700 2950
	1    0    0    -1  
$EndComp
NoConn ~ 3550 5200
$Comp
L Device:LED_Small D1
U 1 1
P 2200 1600
F 0 "D1" V 2246 1530 50  0000 R CNN
F 1 "Power LED" V 2155 1530 50  0000 R CNN
F 2 "LED_SMD:LED_0805_2012Metric" V 2200 1600 50  0001 C CNN
F 3 "~" V 2200 1600 50  0001 C CNN
	1    2200 1600
	0    -1   -1   0   
$EndComp
$Comp
L Jumper:SolderJumper_2_Bridged JP1
U 1 1
P 2200 1250
F 0 "JP1" V 2154 1318 50  0000 L CNN
F 1 "SJ_2_BR" V 2245 1318 50  0000 L CNN
F 2 "Jumper:SolderJumper-2_P1.3mm_Bridged_RoundedPad1.0x1.5mm" H 2200 1250 50  0001 C CNN
F 3 "~" H 2200 1250 50  0001 C CNN
	1    2200 1250
	0    1    1    0   
$EndComp
Wire Wire Line
	2200 1400 2200 1500
Wire Wire Line
	2200 1700 2200 1800
Wire Wire Line
	2200 2000 2200 2100
Wire Notes Line
	5700 3250 5700 2400
Wire Notes Line
	5700 4900 5700 6000
$EndSCHEMATC
